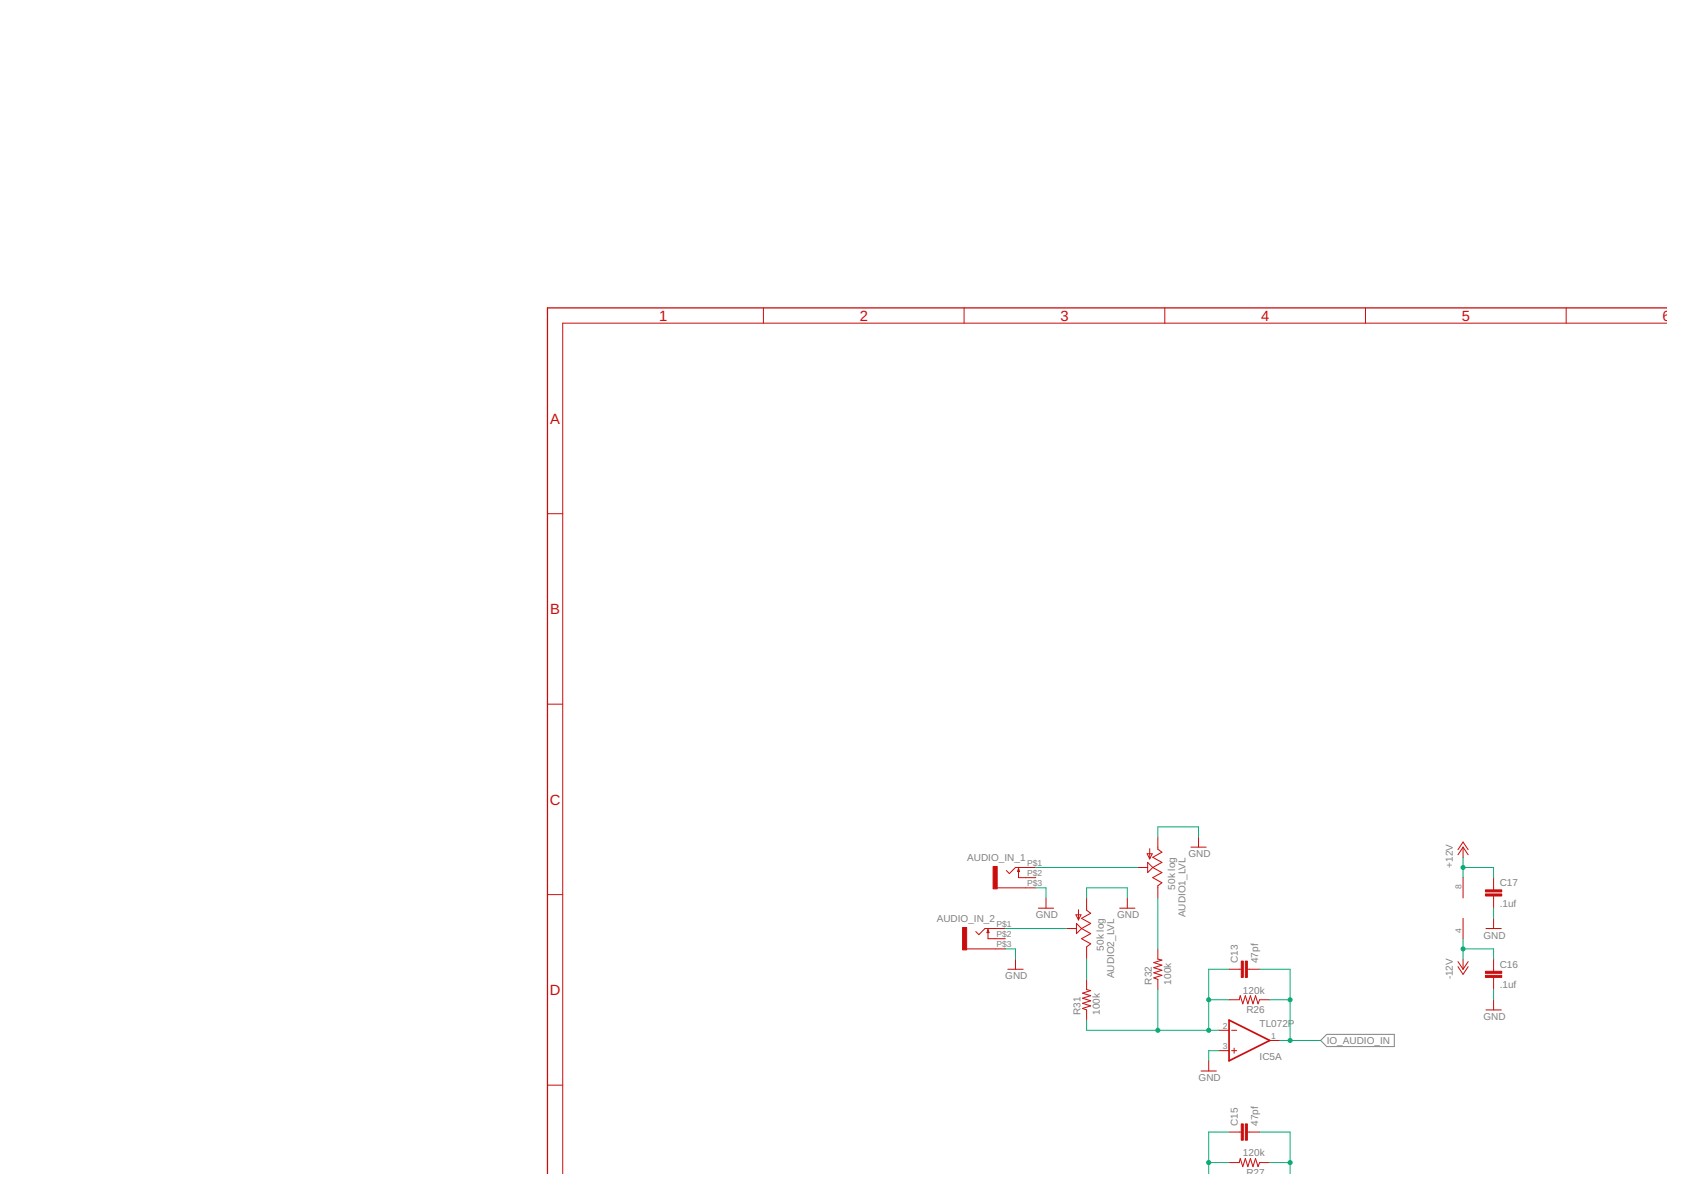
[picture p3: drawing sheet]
<svg xmlns="http://www.w3.org/2000/svg" width="420mm" height="297mm" viewBox="0 0 420 297" stroke-linecap="round" stroke-linejoin="round" font-family="sans-serif">
<path d="M329.7 259.7l1.5-1.5h16.9v3h-16.9z" fill="none" stroke="#808080" stroke-width=".25"/>
<g fill="none" stroke="#c90d0c" stroke-width=".25">
<path d="M190.6 76.9v3.8M240.7 76.9v3.8M290.8 76.9v3.8M340.9 76.9v3.8M391 76.9v3.8M416 80.7h-275.5v212.2M136.7 128.2h3.8M136.7 175.8h3.8M254.3 216.8v2.3h4.3M254.3 216.8l.2 .8h-.5zM258.6 216.5h-5.1l-1.5 1.6-.8-.8M284 216.5h2.5"/>
<path d="M286.4 213.1h1.3l-.7 1.3zM286.5 215.3l1.3 1.2-1.3 1.3zM287 211.8v2.6M287.8 216.5l2.3 1.3-2.3 1.3 2.3 1.2-1 .8v3.1M289.1 208.9v3.1l1 .7-2.3 1.3 2.3 1.3-2.3 1.2M297.3 211.5h3.8M299.2 208.9v2.6M364 212.1l1.3-1.9 1.2 1.9M365.3 211.5v2.5M365.3 219.1v5.1M365.3 211.5l1.2 1.9M365.3 211.5l-1.3 1.9"/>
<path d="M372.9 219.1v3M136.7 223.3h3.8M241.3 236.9h9.7M246.7 232v2.3h4.3M246.7 232l.2 .8h-.5zM248.9 221.6h9.7M251 231.8h-5.1l-1.5 1.5-.8-.8M253.5 239.4v2.5M259.2 226.7h3.8M261.1 224.2v2.5M266.2 231.8h2.5M268.6 228.3h1.3l-.7 1.3z"/>
<path d="M268.7 230.5l1.3 1.3-1.3 1.2zM269.2 227.1v2.5M270 231.8l2.3 1.2-2.3 1.3 2.3 1.3-1 .7v3.1M271.3 224.2v3l1 .8-2.3 1.2 2.3 1.3-2.3 1.3M279.5 226.7h3.8M281.4 224.2v2.5M289.1 236.9v2.5l1 .2-2.1 .7 2.1 .6-2.1 .7 2.1 .6-2.1 .6 2.1 .7-2.1 .6 1.1 .4v2.5M365.3 229.2v5.1M365.3 239.4v2.5M371 231.8h3.8M372.9 223.6v3.1M372.9 229.2v2.6"/>
<path d="M372.9 239.4v3M251.6 241.9h3.8M271.3 244.5v2.5l1 .3-2 .6 2 .6-2 .7 2 .6-2 .6 2 .7-2 .6 1 .4v2.5M304.3 257.2h2.5M306.8 249.6h2.6l.2-1.1 .7 2.1 .6-2.1 .6 2.1 .7-2.1 .6 2.1 .6-2.1 .7 2.1 .4-1h2.5M306.8 241.9h3.1M307.5 257.2h1.2M311.4 241.9h3.1M317 259.7h2.5M364 240l1.3 1.9M364 241.3l1.3 1.9 1.2-1.9M366.5 240l-1.2 1.9"/>
<path d="M371 252.1h3.8M372.9 244v3M372.9 249.6v2.5M136.7 270.9h3.8M299.8 267.3h3.9M301.8 264.8v2.5M304.3 262.3h2.5M307.5 262.3h1.2M308.1 261.6v1.3M306.8 290.2h2.6l.2-1 .7 2 .6-2 .6 2 .7-2 .6 2 .6-2 .7 2 .4-1h2.5M306.8 282.6h3.1M311.4 282.6h3.1"/>
</g>
<g fill="#c90d0c" stroke="#c90d0c" stroke-width=".25">
<path d="M310.9 239.9h.5v4.1h-.5z"/>
<path d="M309.9 239.9h.5v4.1h-.5z"/>
<path d="M310.9 280.5h.5v4.1h-.5z"/>
<path d="M309.9 280.5h.5v4.1h-.5z"/>
<path d="M370.8 243.5h4.1v.5h-4.1z"/>
<path d="M370.8 242.4h4.1v.6h-4.1z"/>
<path d="M370.8 223.1h4.1v.5h-4.1z"/>
<path d="M370.8 222.1h4.1v.5h-4.1z"/>
<path d="M240.3 231.5h1v5.6h-1z"/>
<path d="M247.9 216.3h1v5.6h-1z"/>
</g>
<path d="M306.8 254.6l10.2 5.1-10.2 5.1z" fill="none" stroke="#c90d0c" stroke-width=".42"/>
<path d="M416 76.9h-279.3v216" fill="none" stroke="#c90d0c" stroke-width=".32"/>
<g fill="none" stroke="#0dab76" stroke-width=".25">
<path d="M258.6 216.5h25.4M289.1 208.9v-2.5h10.1v2.5M365.3 216.5h7.6v2.6M365.3 214v5.1M251 236.9h2.5v2.5M251 231.8h15.2M258.6 221.6h2.5v2.6M271.3 224.2v-2.6h10.1v2.6M271.3 239.4v5.1M289.1 224.2v12.7M365.3 236.9h7.6v2.5M365.3 234.3v5.1"/>
<path d="M372.9 226.7v2.5M271.3 254.6v2.6h33M289.1 247v10.2M301.8 249.6h5M306.8 241.9h-5v15.3M314.5 241.9h7.6v17.8M317 249.6h5.1M319.5 259.7h10.2M372.9 247v2.6M304.3 262.3h-2.5v2.5M301.8 290.2h5M306.8 282.6h-5v10.3"/>
<path d="M314.5 282.6h7.6v10.3M317 290.2h5.1"/>
</g>
<g fill="#0dab76" stroke="#0dab76" stroke-width=".25">
<circle cx="365.3" cy="236.9" r=".51"/>
<circle cx="365.3" cy="216.5" r=".51"/>
<circle cx="322.1" cy="249.6" r=".51"/>
<circle cx="322.1" cy="259.7" r=".51"/>
<circle cx="301.8" cy="290.2" r=".51"/>
<circle cx="322.1" cy="290.2" r=".51"/>
<circle cx="301.8" cy="249.6" r=".51"/>
<circle cx="289.1" cy="257.2" r=".51"/>
<circle cx="301.8" cy="257.2" r=".51"/>
</g>
<g font-size="3.7" fill="#c90d0c">
<text x="164.5" y="80.1">1</text>
<text x="214.6" y="80.1">2</text>
<text x="264.7" y="80.1">3</text>
<text x="314.8" y="80.1">4</text>
<text x="364.9" y="80.1">5</text>
<text x="415" y="80.1">6</text>
<text x="137.4" y="105.7">A</text>
<text x="137.4" y="153.3">B</text>
<text x="137.2" y="200.8">C</text>
<text x="137.2" y="248.4">D</text>
</g>
<g font-size="2.5" fill="#808080">
<text x="241.5" y="215">AUDIO_IN_1</text>
<text x="296.7" y="214">GND</text>
<text x="362.7" y="216.5" transform="rotate(-90 362.7 216.5)">+12V</text>
<text x="374.4" y="221.2">C17</text>
<text x="293.4" y="222" transform="rotate(-90 293.4 222)">50k log</text>
<text x="374.4" y="226.3">.1uf</text>
<text x="233.8" y="230.3">AUDIO_IN_2</text>
<text x="258.6" y="229.2">GND</text>
<text x="278.9" y="229.2">GND</text>
<text x="295.9" y="228.9" transform="rotate(-90 295.9 228.9)">AUDIO1_LVL</text>
<text x="275.6" y="237.3" transform="rotate(-90 275.6 237.3)">50k log</text>
<text x="370.3" y="234.3">GND</text>
<text x="251" y="244.5">GND</text>
<text x="278.1" y="244.2" transform="rotate(-90 278.1 244.2)">AUDIO2_LVL</text>
<text x="287.6" y="245.8" transform="rotate(-90 287.6 245.8)">R32</text>
<text x="292.4" y="245.8" transform="rotate(-90 292.4 245.8)">100k</text>
<text x="309" y="240.4" transform="rotate(-90 309 240.4)">C13</text>
<text x="314.1" y="240.4" transform="rotate(-90 314.1 240.4)">47pf</text>
<text x="362.7" y="244.5" transform="rotate(-90 362.7 244.5)">-12V</text>
<text x="374.4" y="241.6">C16</text>
<text x="310.3" y="248">120k</text>
<text x="374.4" y="246.6">.1uf</text>
<text x="269.8" y="253.4" transform="rotate(-90 269.8 253.4)">R31</text>
<text x="274.6" y="253.4" transform="rotate(-90 274.6 253.4)">100k</text>
<text x="311.2" y="252.8">R26</text>
<text x="314.5" y="256.4">TL072P</text>
<text x="370.3" y="254.6">GND</text>
<text x="331.2" y="260.6">IO_AUDIO_IN</text>
<text x="299.2" y="269.9">GND</text>
<text x="314.5" y="264.7">IC5A</text>
<text x="309" y="281.1" transform="rotate(-90 309 281.1)">C15</text>
<text x="314.1" y="281.1" transform="rotate(-90 314.1 281.1)">47pf</text>
<text x="310.3" y="288.7">120k</text>
<text x="311.2" y="293.5">R27</text>
</g>
<g font-size="2.1" fill="#808080">
<text x="256.4" y="221.3">P$3</text>
<text x="256.4" y="216.2">P$1</text>
<text x="256.4" y="218.7">P$2</text>
<text x="364.9" y="221.8" transform="rotate(-90 364.9 221.8)">8</text>
<text x="248.8" y="231.4">P$1</text>
<text x="248.8" y="234">P$2</text>
<text x="364.9" y="232.8" transform="rotate(-90 364.9 232.8)">4</text>
<text x="248.8" y="236.5">P$3</text>
<text x="305.3" y="256.8">2</text>
<text x="305.3" y="261.9">3</text>
<text x="317.4" y="259.4">1</text>
</g>
</svg>
